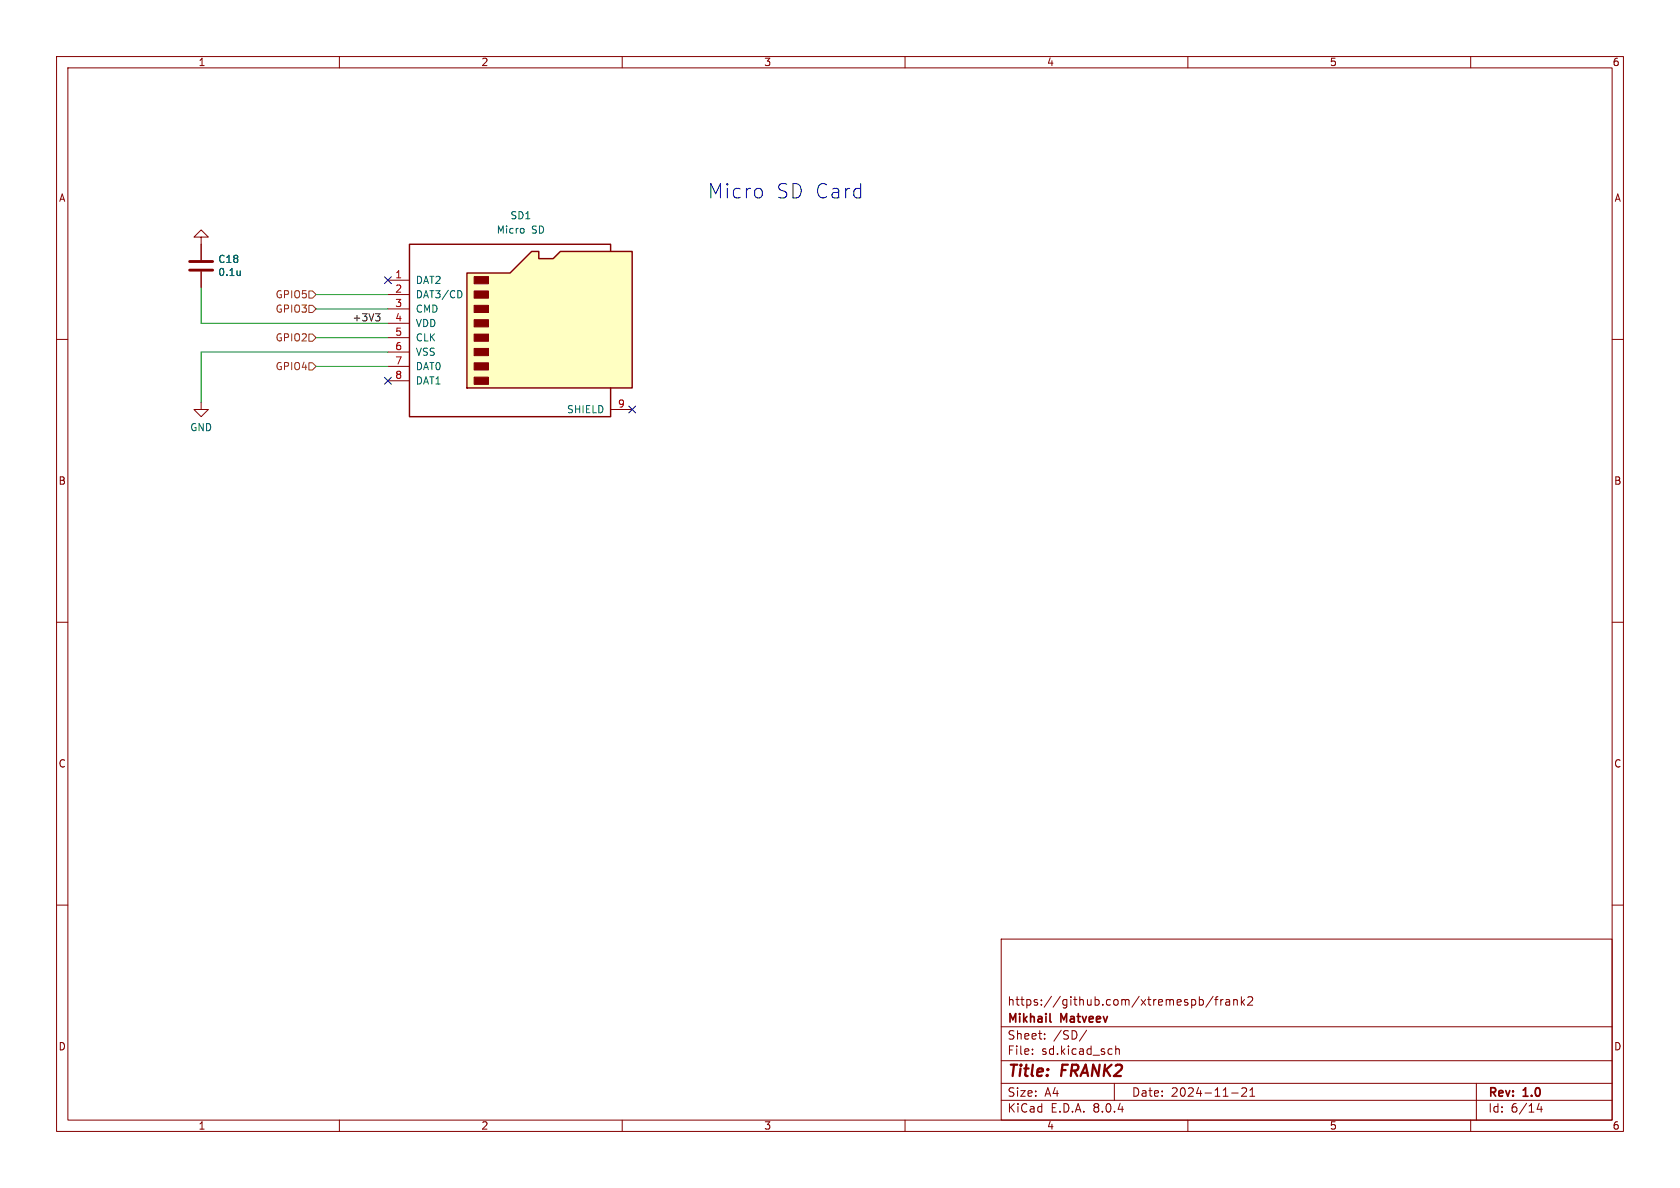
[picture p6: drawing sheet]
<svg xmlns="http://www.w3.org/2000/svg" width="297mm" height="210mm" viewBox="0 0 297 210" stroke-linecap="round" stroke-linejoin="round" font-family="sans-serif">
<g fill="none" stroke="#840000" stroke-width=".18">
<path d="M10 10h277v190h-277zM12 12h273v186h-273zM60 10v2M110 10v2M160 10v2M210 10v2M260 10v2M10 60h2M35.6 41.9h1.2l-1.2-1.3-1.3 1.3h1.3v4.1M35.6 48v2.8M285 60h2M35.6 71.1v1.3h1.2l-1.2 1.3-1.3-1.3h1.3"/>
<path d="M10 110h2M285 110h2M10 160h2M285 160h2M177 166h108v32h-108zM212 176.2v1.5M212 176.8l.5-.1 .2 .3v.4l-.1 .2h-.6M214.5 176.1l-1.3 2M214.7 176.7h.6M215.3 176.2l-.3 .2v1.3M215.8 176.7v1M216.2 176.7l-.2 .1-.2 .2"/>
<path d="M216.7 176.8h.6l.1 .9M217.4 177.1h-.5a.29 .29 0 0 0-.2 .3 .29 .29 0 0 0 .2 .3l.5-.1M218.1 176.8l.2-.1 .4 .1v.9M218.1 176.7v1M219.5 176.2v1.5M219.6 177.1l.4 .6M220 176.7l-.5 .6M220.6 176.3l.6-.1 .2 .1 .1 .3-1 1.1h1M60 198v2M110 198v2M160 198v2M177 194.5h108"/>
<path d="M177 191.5h108M177 187.5h108M177 181.5h108M182.5 186.3v.1M182.5 185.5v.1M184.7 183.6v.1M184.7 182.8v.1M192.1 182.1l-1.3 2M197 191.5v3M197.2 184.9v1.5M197.2 185.5l.3-.1 .3 .1 .1 .9M210 198v2"/>
<path d="M217.7 193.2h1.2M219.5 192.4l.6-.1 .2 .1 .1 .3-.9 1.1h.9M221 193.8h.8M221 192.7l.4-.4v1.5M260 198v2M261 191.5v6.5M272.1 195l-.4 1.1h1M272.5 195.6v1"/>
</g>
<path d="M185.6 180.5l.2 .2" fill="none" stroke="#840000" stroke-width=".3"/>
<path d="M33.5 47.8h4.1M33.5 46.2h4.1" fill="none" stroke="#840000" stroke-width=".51"/>
<path d="M42.5 47.9v.8M42.5 48.6l-.1 .1" fill="none" stroke="#006464" stroke-width=".18"/>
<path d="M82.5 48.3h7.7l3.8-3.8h1.2v1.2h2.6l1.3-1.2h12.7v24.1h-29.3z" fill="#ffffc2"/>
<g fill="#840000" stroke="#840000" stroke-width=".18">
<path d="M83.8 66.7h2.6v1.2h-2.6z"/>
<path d="M83.8 64.1h2.6v1.3h-2.6z"/>
<path d="M83.8 61.6h2.6v1.3h-2.6z"/>
<path d="M83.8 59.1h2.6v1.2h-2.6z"/>
<path d="M83.8 56.5h2.6v1.3h-2.6z"/>
<path d="M83.8 54h2.6v1.2h-2.6z"/>
<path d="M83.8 51.4h2.6v1.3h-2.6z"/>
<path d="M83.8 48.9h2.6v1.3h-2.6z"/>
</g>
<path d="M82.5 48.3h7.7l3.8-3.8h1.2v1.2h2.6l1.3-1.2h12.7v24.1h-29.3zM107.9 44.5v-1.3h-35.5v30.5h35.5v-5.1" fill="none" stroke="#840000" stroke-width=".25"/>
<path d="M35.6 43.2v2.8M35.6 48v2.8M68.6 49.5h3.8M68.6 52.1h3.8M68.6 54.6h3.8M68.6 57.2h3.8M68.6 59.7h3.8M68.6 62.2h3.8M68.6 64.8h3.8M68.6 67.3h3.8M107.9 72.4h3.9" fill="none" stroke="#840000" stroke-width=".18"/>
<path d="M42.5 47.9v.8M42.5 48.6l-.1 .1M81.4 51.4l.3 .5-.3 .7M92.6 40.5v.6" fill="none" stroke="#006464" stroke-width=".18"/>
<path d="M54.6 51.4h.6l.7 .7-.7 .6h-.6zM54.6 54h.6l.7 .6-.7 .6h-.6zM54.6 59.1h.6l.7 .6-.7 .6h-.6zM54.6 64.1h.6l.7 .7-.7 .6h-.6z" fill="none" stroke="#725600" stroke-width=".18"/>
<path d="M66.4 55.5h.8l-.5 .4M66.9 55.9l.3 .3v.3l-.3 .2" fill="none" stroke="#0f0f0f" stroke-width=".18"/>
<path d="M134.6 33.5l.1 .3v.7l-.1 .2" fill="none" stroke="#0000c2" stroke-width=".18"/>
<path d="M35.6 50.8v6.4h33M55.9 52.1h12.7M55.9 59.7h12.7M55.9 54.6h12.7M55.9 64.8h12.7M68.6 62.2h-33v8.9" fill="none" stroke="#009600" stroke-width=".18"/>
<path d="M68 48.9l1.2 1.2M69.2 48.9l-1.2 1.2M68 66.7l1.2 1.2M69.2 66.7l-1.2 1.2M111.2 71.8l1.2 1.2M112.4 71.8l-1.2 1.2" fill="none" stroke="#000084" stroke-width=".18"/>
<g font-size="3.5" fill="#0000c2">
<text x="125" y="35.3">Micro</text>
<text x="137" y="35.3">SD Card</text>
</g>
<g font-size="2.8" fill="#840000">
<text x="178" y="190.9">Title:</text>
<text x="187.7" y="190.9">FRANK2</text>
</g>
<g font-size="2.1" fill="#840000">
<text x="178" y="178">https://github.com/xtremespb/frank2</text>
<text x="178" y="184">Sheet:</text>
<text x="178" y="181.2">Mikhail</text>
<text x="186.2" y="184">/SD/</text>
<text x="187.6" y="181.2">Matveev</text>
<text x="178" y="186.7">File:</text>
<text x="184.1" y="186.7">sd.kicad_sch</text>
<text x="178" y="196.9">KiCad</text>
<text x="178" y="194.1">Size:</text>
<text x="184.7" y="194.1">A4</text>
<text x="185.7" y="196.9">E.D.A.</text>
<text x="193.3" y="196.9">8.0.4</text>
<text x="200" y="194.1">Date:</text>
<text x="207" y="194.1">2024-11-21</text>
<text x="263" y="194.3">Rev:</text>
<text x="263" y="196.9">Id:</text>
<text x="267.1" y="196.9">6/14</text>
<text x="269.4" y="194.3">1.0</text>
</g>
<g font-size="1.8" fill="#840000">
<text x="35" y="11.9">1</text>
<text x="85" y="11.9">2</text>
<text x="135" y="11.9">3</text>
<text x="185" y="11.9">4</text>
<text x="235" y="11.9">5</text>
<text x="285" y="11.9">6</text>
<text x="10.3" y="35.9">A</text>
<text x="285.3" y="35.9">A</text>
<text x="10.3" y="85.9">B</text>
<text x="285.3" y="85.9">B</text>
<text x="10.3" y="135.9">C</text>
<text x="285.3" y="135.9">C</text>
<text x="10.3" y="185.9">D</text>
<text x="285.3" y="185.9">D</text>
<text x="35" y="199.9">1</text>
<text x="85" y="199.9">2</text>
<text x="135" y="199.9">3</text>
<text x="185" y="199.9">4</text>
<text x="235" y="199.9">5</text>
<text x="285" y="199.9">6</text>
</g>
<g font-size="1.8" fill="#006464">
<text x="87.7" y="41.5">Micro</text>
<text x="90.1" y="39">SD1</text>
<text x="94" y="41.5">SD</text>
<text x="38.5" y="46.7">C18</text>
<text x="38.5" y="49">0.1u</text>
<text x="73.4" y="50.4">DAT2</text>
<text x="73.4" y="52.9">DAT3/CD</text>
<text x="73.4" y="55.5">CMD</text>
<text x="73.4" y="58">VDD</text>
<text x="73.4" y="60.6">CLK</text>
<text x="73.4" y="63.1">VSS</text>
<text x="73.4" y="65.6">DAT0</text>
<text x="73.4" y="68.2">DAT1</text>
<text x="33.5" y="76.4">GND</text>
<text x="100.1" y="73.3">SHIELD</text>
</g>
<g font-size="1.8" fill="#725600">
<text x="48.6" y="52.9">GPIO5</text>
<text x="48.6" y="55.5">GPIO3</text>
<text x="48.6" y="65.6">GPIO4</text>
<text x="48.6" y="60.6">GPIO2</text>
</g>
<g font-size="1.8" fill="#a90000">
<text x="69.8" y="49.3">1</text>
<text x="69.8" y="51.8">2</text>
<text x="69.8" y="54.4">3</text>
<text x="69.8" y="56.9">4</text>
<text x="69.8" y="59.4">5</text>
<text x="69.8" y="62">6</text>
<text x="69.8" y="64.5">7</text>
<text x="69.8" y="67.1">8</text>
<text x="109.1" y="72.1">9</text>
</g>
<text font-size="1.8" fill="#0f0f0f" x="62.2" y="56.9">+3V3</text>
</svg>
